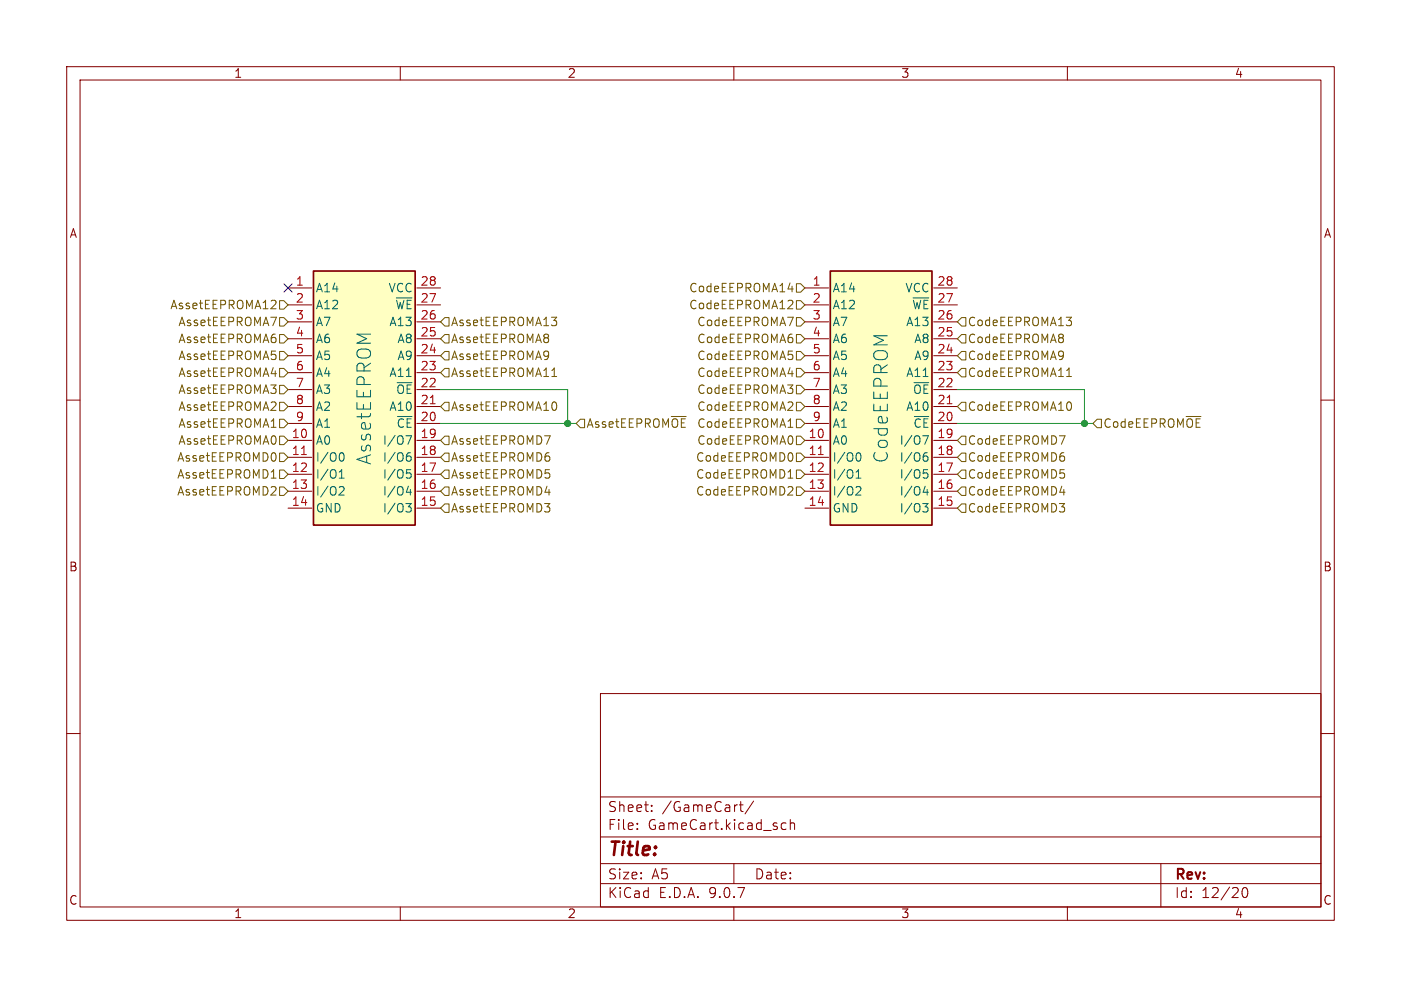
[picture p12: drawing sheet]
(kicad_sch
 (version 20250114)
 (generator "eeschema")
 (generator_version "9.0")
 (paper "A5")
 (lib_symbols
  (symbol "inn_goose:AT28C256" (exclude_from_sim no) (in_bom yes) (on_board yes)
   (property "Reference" "AT28C256" (at 0 0 90) (do_not_autoplace) (effects (font (size 2.032 2.032))))
   (property "Value" "" (at 0 0 0) (effects (font (size 1.27 1.27))))
   (property "Footprint" "" (at 0 0 0) (effects (font (size 1.27 1.27)) (hide yes)))
   (property "Datasheet" "" (at 0 0 0) (effects (font (size 1.27 1.27)) (hide yes)))
   (property "Description" "" (at 0 0 0) (effects (font (size 1.27 1.27)) (hide yes)))
   (symbol "AT28C256_1_1"
    (rectangle (start -7.62 19.05) (end 7.62 -19.05) (stroke (width 0.254) (type default)) (fill (type background)))
    (pin output line (at -11.43 16.51 0) (length 3.556) (name "A14" (effects (font (size 1.27 1.27)))) (number "1" (effects (font (size 1.27 1.27)))))
    (pin input line (at -11.43 13.97 0) (length 3.556) (name "A12" (effects (font (size 1.27 1.27)))) (number "2" (effects (font (size 1.27 1.27)))))
    (pin input line (at -11.43 11.43 0) (length 3.556) (name "A7" (effects (font (size 1.27 1.27)))) (number "3" (effects (font (size 1.27 1.27)))))
    (pin input line (at -11.43 8.89 0) (length 3.556) (name "A6" (effects (font (size 1.27 1.27)))) (number "4" (effects (font (size 1.27 1.27)))))
    (pin input line (at -11.43 6.35 0) (length 3.556) (name "A5" (effects (font (size 1.27 1.27)))) (number "5" (effects (font (size 1.27 1.27)))))
    (pin input line (at -11.43 3.81 0) (length 3.556) (name "A4" (effects (font (size 1.27 1.27)))) (number "6" (effects (font (size 1.27 1.27)))))
    (pin input line (at -11.43 1.27 0) (length 3.556) (name "A3" (effects (font (size 1.27 1.27)))) (number "7" (effects (font (size 1.27 1.27)))))
    (pin input line (at -11.43 -1.27 0) (length 3.556) (name "A2" (effects (font (size 1.27 1.27)))) (number "8" (effects (font (size 1.27 1.27)))))
    (pin input line (at -11.43 -3.81 0) (length 3.556) (name "A1" (effects (font (size 1.27 1.27)))) (number "9" (effects (font (size 1.27 1.27)))))
    (pin input line (at -11.43 -6.35 0) (length 3.556) (name "A0" (effects (font (size 1.27 1.27)))) (number "10" (effects (font (size 1.27 1.27)))))
    (pin bidirectional line (at -11.43 -8.89 0) (length 3.556) (name "I/O0" (effects (font (size 1.27 1.27)))) (number "11" (effects (font (size 1.27 1.27)))))
    (pin bidirectional line (at -11.43 -11.43 0) (length 3.556) (name "I/O1" (effects (font (size 1.27 1.27)))) (number "12" (effects (font (size 1.27 1.27)))))
    (pin bidirectional line (at -11.43 -13.97 0) (length 3.556) (name "I/O2" (effects (font (size 1.27 1.27)))) (number "13" (effects (font (size 1.27 1.27)))))
    (pin power_in line (at -11.43 -16.51 0) (length 3.556) (name "GND" (effects (font (size 1.27 1.27)))) (number "14" (effects (font (size 1.27 1.27)))))
    (pin power_in line (at 11.43 16.51 180) (length 3.556) (name "VCC" (effects (font (size 1.27 1.27)))) (number "28" (effects (font (size 1.27 1.27)))))
    (pin input line (at 11.43 13.97 180) (length 3.556) (name "~{WE}" (effects (font (size 1.27 1.27)))) (number "27" (effects (font (size 1.27 1.27)))))
    (pin input line (at 11.43 11.43 180) (length 3.556) (name "A13" (effects (font (size 1.27 1.27)))) (number "26" (effects (font (size 1.27 1.27)))))
    (pin input line (at 11.43 8.89 180) (length 3.556) (name "A8" (effects (font (size 1.27 1.27)))) (number "25" (effects (font (size 1.27 1.27)))))
    (pin input line (at 11.43 6.35 180) (length 3.556) (name "A9" (effects (font (size 1.27 1.27)))) (number "24" (effects (font (size 1.27 1.27)))))
    (pin input line (at 11.43 3.81 180) (length 3.556) (name "A11" (effects (font (size 1.27 1.27)))) (number "23" (effects (font (size 1.27 1.27)))))
    (pin input line (at 11.43 1.27 180) (length 3.556) (name "~{OE}" (effects (font (size 1.27 1.27)))) (number "22" (effects (font (size 1.27 1.27)))))
    (pin input line (at 11.43 -1.27 180) (length 3.556) (name "A10" (effects (font (size 1.27 1.27)))) (number "21" (effects (font (size 1.27 1.27)))))
    (pin input line (at 11.43 -3.81 180) (length 3.556) (name "~{CE}" (effects (font (size 1.27 1.27)))) (number "20" (effects (font (size 1.27 1.27)))))
    (pin bidirectional line (at 11.43 -6.35 180) (length 3.556) (name "I/O7" (effects (font (size 1.27 1.27)))) (number "19" (effects (font (size 1.27 1.27)))))
    (pin bidirectional line (at 11.43 -8.89 180) (length 3.556) (name "I/O6" (effects (font (size 1.27 1.27)))) (number "18" (effects (font (size 1.27 1.27)))))
    (pin bidirectional line (at 11.43 -11.43 180) (length 3.556) (name "I/O5" (effects (font (size 1.27 1.27)))) (number "17" (effects (font (size 1.27 1.27)))))
    (pin bidirectional line (at 11.43 -13.97 180) (length 3.556) (name "I/O4" (effects (font (size 1.27 1.27)))) (number "16" (effects (font (size 1.27 1.27)))))
    (pin bidirectional line (at 11.43 -16.51 180) (length 3.556) (name "I/O3" (effects (font (size 1.27 1.27)))) (number "15" (effects (font (size 1.27 1.27))))))
   (embedded_fonts no)))
 (junction
  (at 162.56 63.5)
  (diameter 0)
  (color 0 0 0 0))
 (junction
  (at 85.09 63.5)
  (diameter 0)
  (color 0 0 0 0))
 (no_connect
  (at 43.18 43.18))
 (wire
  (pts (xy 85.09 58.42) (xy 66.04 58.42))
  (stroke (width 0) (type default)))
 (wire
  (pts (xy 66.04 63.5) (xy 85.09 63.5))
  (stroke (width 0) (type default)))
 (wire
  (pts (xy 85.09 63.5) (xy 86.36 63.5))
  (stroke (width 0) (type default)))
 (wire
  (pts (xy 85.09 63.5) (xy 85.09 58.42))
  (stroke (width 0) (type default)))
 (wire
  (pts (xy 162.56 63.5) (xy 163.83 63.5))
  (stroke (width 0) (type default)))
 (wire
  (pts (xy 162.56 58.42) (xy 143.51 58.42))
  (stroke (width 0) (type default)))
 (wire
  (pts (xy 162.56 63.5) (xy 162.56 58.42))
  (stroke (width 0) (type default)))
 (wire
  (pts (xy 143.51 63.5) (xy 162.56 63.5))
  (stroke (width 0) (type default)))
 (hierarchical_label "AssetEEPROM~{OE}"
  (shape input)
  (at 86.36 63.5 0)
  (effects (font (size 1.27 1.27)) (justify left)))
 (hierarchical_label "CodeEEPROMA6"
  (shape input)
  (at 120.65 50.8 180)
  (effects (font (size 1.27 1.27)) (justify right)))
 (hierarchical_label "CodeEEPROMA3"
  (shape input)
  (at 120.65 58.42 180)
  (effects (font (size 1.27 1.27)) (justify right)))
 (hierarchical_label "AssetEEPROMA3"
  (shape input)
  (at 43.18 58.42 180)
  (effects (font (size 1.27 1.27)) (justify right)))
 (hierarchical_label "CodeEEPROMD2"
  (shape input)
  (at 120.65 73.66 180)
  (effects (font (size 1.27 1.27)) (justify right)))
 (hierarchical_label "CodeEEPROMA13"
  (shape input)
  (at 143.51 48.26 0)
  (effects (font (size 1.27 1.27)) (justify left)))
 (hierarchical_label "CodeEEPROMA12"
  (shape input)
  (at 120.65 45.72 180)
  (effects (font (size 1.27 1.27)) (justify right)))
 (hierarchical_label "AssetEEPROMA8"
  (shape input)
  (at 66.04 50.8 0)
  (effects (font (size 1.27 1.27)) (justify left)))
 (hierarchical_label "CodeEEPROMA4"
  (shape input)
  (at 120.65 55.88 180)
  (effects (font (size 1.27 1.27)) (justify right)))
 (hierarchical_label "CodeEEPROMD0"
  (shape input)
  (at 120.65 68.58 180)
  (effects (font (size 1.27 1.27)) (justify right)))
 (hierarchical_label "CodeEEPROMA8"
  (shape input)
  (at 143.51 50.8 0)
  (effects (font (size 1.27 1.27)) (justify left)))
 (hierarchical_label "AssetEEPROMA6"
  (shape input)
  (at 43.18 50.8 180)
  (effects (font (size 1.27 1.27)) (justify right)))
 (hierarchical_label "AssetEEPROMA2"
  (shape input)
  (at 43.18 60.96 180)
  (effects (font (size 1.27 1.27)) (justify right)))
 (hierarchical_label "CodeEEPROMA0"
  (shape input)
  (at 120.65 66.04 180)
  (effects (font (size 1.27 1.27)) (justify right)))
 (hierarchical_label "AssetEEPROMD5"
  (shape input)
  (at 66.04 71.12 0)
  (effects (font (size 1.27 1.27)) (justify left)))
 (hierarchical_label "CodeEEPROMA11"
  (shape input)
  (at 143.51 55.88 0)
  (effects (font (size 1.27 1.27)) (justify left)))
 (hierarchical_label "CodeEEPROMD4"
  (shape input)
  (at 143.51 73.66 0)
  (effects (font (size 1.27 1.27)) (justify left)))
 (hierarchical_label "CodeEEPROMA7"
  (shape input)
  (at 120.65 48.26 180)
  (effects (font (size 1.27 1.27)) (justify right)))
 (hierarchical_label "AssetEEPROMD4"
  (shape input)
  (at 66.04 73.66 0)
  (effects (font (size 1.27 1.27)) (justify left)))
 (hierarchical_label "AssetEEPROMA12"
  (shape input)
  (at 43.18 45.72 180)
  (effects (font (size 1.27 1.27)) (justify right)))
 (hierarchical_label "AssetEEPROMA1"
  (shape input)
  (at 43.18 63.5 180)
  (effects (font (size 1.27 1.27)) (justify right)))
 (hierarchical_label "CodeEEPROMD5"
  (shape input)
  (at 143.51 71.12 0)
  (effects (font (size 1.27 1.27)) (justify left)))
 (hierarchical_label "AssetEEPROMA4"
  (shape input)
  (at 43.18 55.88 180)
  (effects (font (size 1.27 1.27)) (justify right)))
 (hierarchical_label "CodeEEPROMA1"
  (shape input)
  (at 120.65 63.5 180)
  (effects (font (size 1.27 1.27)) (justify right)))
 (hierarchical_label "AssetEEPROMA5"
  (shape input)
  (at 43.18 53.34 180)
  (effects (font (size 1.27 1.27)) (justify right)))
 (hierarchical_label "CodeEEPROMD6"
  (shape input)
  (at 143.51 68.58 0)
  (effects (font (size 1.27 1.27)) (justify left)))
 (hierarchical_label "AssetEEPROMA13"
  (shape input)
  (at 66.04 48.26 0)
  (effects (font (size 1.27 1.27)) (justify left)))
 (hierarchical_label "CodeEEPROMD1"
  (shape input)
  (at 120.65 71.12 180)
  (effects (font (size 1.27 1.27)) (justify right)))
 (hierarchical_label "AssetEEPROMD3"
  (shape input)
  (at 66.04 76.2 0)
  (effects (font (size 1.27 1.27)) (justify left)))
 (hierarchical_label "AssetEEPROMA9"
  (shape input)
  (at 66.04 53.34 0)
  (effects (font (size 1.27 1.27)) (justify left)))
 (hierarchical_label "CodeEEPROM~{OE}"
  (shape input)
  (at 163.83 63.5 0)
  (effects (font (size 1.27 1.27)) (justify left)))
 (hierarchical_label "AssetEEPROMD6"
  (shape input)
  (at 66.04 68.58 0)
  (effects (font (size 1.27 1.27)) (justify left)))
 (hierarchical_label "AssetEEPROMD2"
  (shape input)
  (at 43.18 73.66 180)
  (effects (font (size 1.27 1.27)) (justify right)))
 (hierarchical_label "CodeEEPROMD3"
  (shape input)
  (at 143.51 76.2 0)
  (effects (font (size 1.27 1.27)) (justify left)))
 (hierarchical_label "AssetEEPROMA10"
  (shape input)
  (at 66.04 60.96 0)
  (effects (font (size 1.27 1.27)) (justify left)))
 (hierarchical_label "CodeEEPROMA10"
  (shape input)
  (at 143.51 60.96 0)
  (effects (font (size 1.27 1.27)) (justify left)))
 (hierarchical_label "AssetEEPROMD1"
  (shape input)
  (at 43.18 71.12 180)
  (effects (font (size 1.27 1.27)) (justify right)))
 (hierarchical_label "AssetEEPROMA0"
  (shape input)
  (at 43.18 66.04 180)
  (effects (font (size 1.27 1.27)) (justify right)))
 (hierarchical_label "CodeEEPROMA5"
  (shape input)
  (at 120.65 53.34 180)
  (effects (font (size 1.27 1.27)) (justify right)))
 (hierarchical_label "AssetEEPROMD7"
  (shape input)
  (at 66.04 66.04 0)
  (effects (font (size 1.27 1.27)) (justify left)))
 (hierarchical_label "CodeEEPROMA2"
  (shape input)
  (at 120.65 60.96 180)
  (effects (font (size 1.27 1.27)) (justify right)))
 (hierarchical_label "AssetEEPROMD0"
  (shape input)
  (at 43.18 68.58 180)
  (effects (font (size 1.27 1.27)) (justify right)))
 (hierarchical_label "AssetEEPROMA11"
  (shape input)
  (at 66.04 55.88 0)
  (effects (font (size 1.27 1.27)) (justify left)))
 (hierarchical_label "AssetEEPROMA7"
  (shape input)
  (at 43.18 48.26 180)
  (effects (font (size 1.27 1.27)) (justify right)))
 (hierarchical_label "CodeEEPROMD7"
  (shape input)
  (at 143.51 66.04 0)
  (effects (font (size 1.27 1.27)) (justify left)))
 (hierarchical_label "CodeEEPROMA14"
  (shape input)
  (at 120.65 43.18 180)
  (effects (font (size 1.27 1.27)) (justify right)))
 (hierarchical_label "CodeEEPROMA9"
  (shape input)
  (at 143.51 53.34 0)
  (effects (font (size 1.27 1.27)) (justify left)))
 (symbol
  (lib_id "inn_goose:AT28C256")
  (at 54.61 59.69 0)
  (unit 1)
  (exclude_from_sim no)
  (in_bom yes)
  (on_board yes)
  (dnp no)
  (fields_autoplaced yes)
  (property "Reference" "AssetEEPROM" (at 54.61 59.69 90) (do_not_autoplace yes) (effects (font (size 2.032 2.032))))
  (property "Value" "~" (at 54.61 38.1 0) (effects (font (size 1.27 1.27)) (hide yes)))
  (property "Footprint" "" (at 54.61 59.69 0) (effects (font (size 1.27 1.27)) (hide yes)))
  (property "Datasheet" "" (at 54.61 59.69 0) (effects (font (size 1.27 1.27)) (hide yes)))
  (property "Description" "" (at 54.61 59.69 0) (effects (font (size 1.27 1.27)) (hide yes)))
  (pin "27")
  (pin "5")
  (pin "6")
  (pin "19")
  (pin "24")
  (pin "10")
  (pin "8")
  (pin "26")
  (pin "11")
  (pin "13")
  (pin "28")
  (pin "12")
  (pin "22")
  (pin "14")
  (pin "16")
  (pin "18")
  (pin "17")
  (pin "15")
  (pin "20")
  (pin "23")
  (pin "7")
  (pin "21")
  (pin "25")
  (pin "9")
  (pin "2")
  (pin "3")
  (pin "1")
  (pin "4"))
 (symbol
  (lib_id "inn_goose:AT28C256")
  (at 132.08 59.69 0)
  (unit 1)
  (exclude_from_sim no)
  (in_bom yes)
  (on_board yes)
  (dnp no)
  (fields_autoplaced yes)
  (property "Reference" "CodeEEPROM" (at 132.08 59.69 90) (do_not_autoplace yes) (effects (font (size 2.032 2.032))))
  (property "Value" "~" (at 132.08 38.1 0) (effects (font (size 1.27 1.27)) (hide yes)))
  (property "Footprint" "" (at 132.08 59.69 0) (effects (font (size 1.27 1.27)) (hide yes)))
  (property "Datasheet" "" (at 132.08 59.69 0) (effects (font (size 1.27 1.27)) (hide yes)))
  (property "Description" "" (at 132.08 59.69 0) (effects (font (size 1.27 1.27)) (hide yes)))
  (pin "27")
  (pin "5")
  (pin "6")
  (pin "19")
  (pin "24")
  (pin "10")
  (pin "8")
  (pin "26")
  (pin "11")
  (pin "13")
  (pin "28")
  (pin "12")
  (pin "22")
  (pin "14")
  (pin "16")
  (pin "18")
  (pin "17")
  (pin "15")
  (pin "20")
  (pin "23")
  (pin "7")
  (pin "21")
  (pin "25")
  (pin "9")
  (pin "2")
  (pin "3")
  (pin "1")
  (pin "4")))
